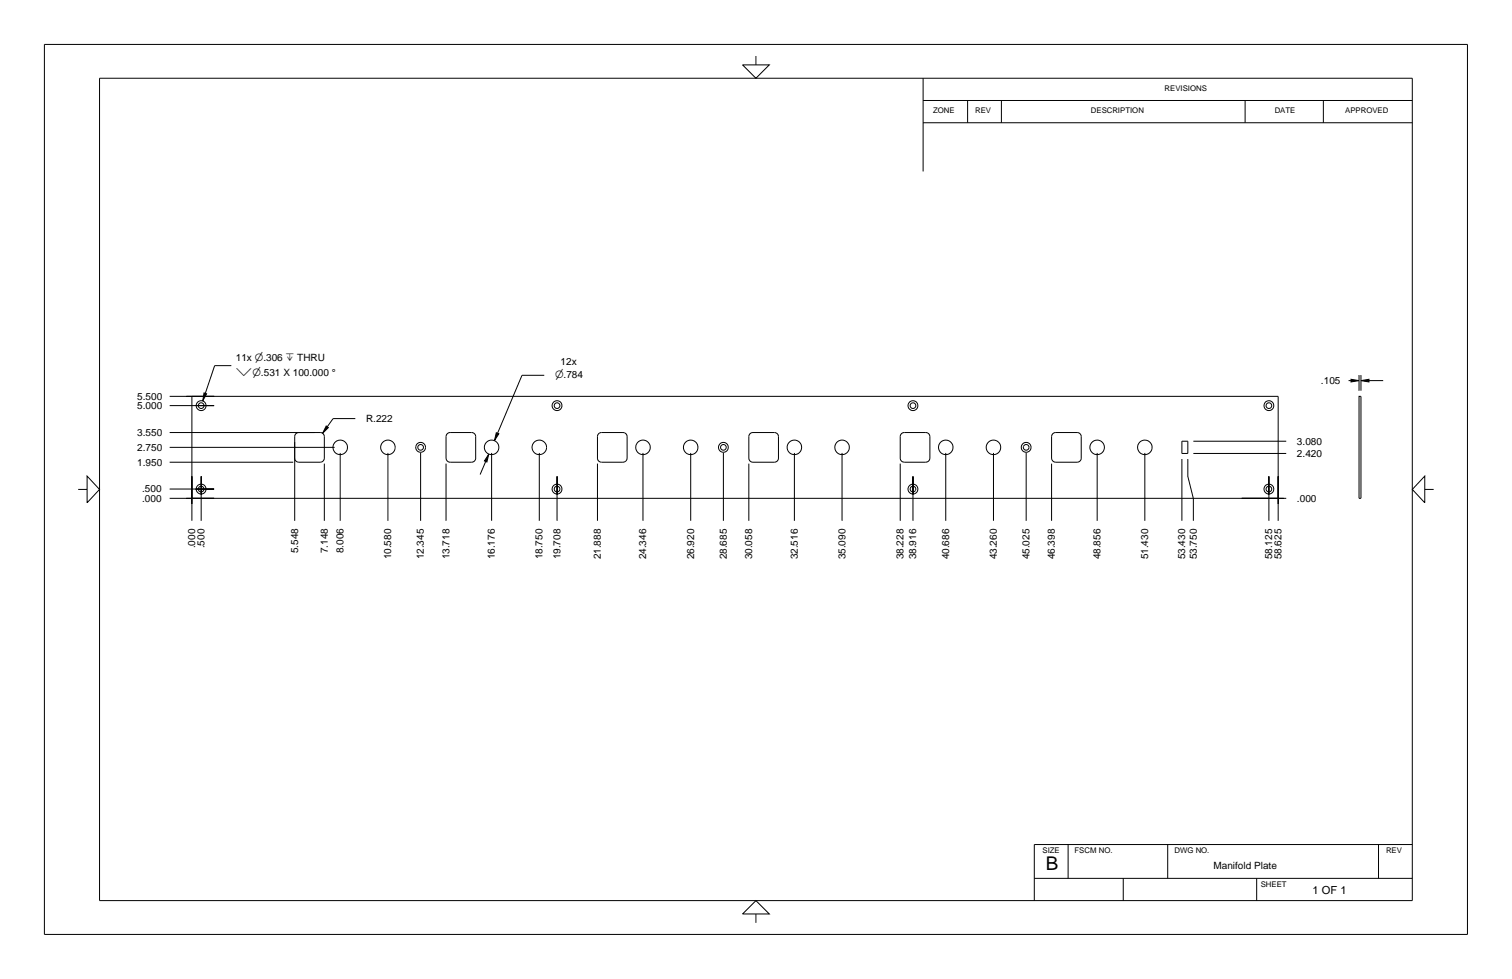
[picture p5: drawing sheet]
<svg xmlns="http://www.w3.org/2000/svg" width="432mm" height="279mm" viewBox="0 0 432 279" stroke-linecap="round" stroke-linejoin="round" font-family="sans-serif">
<g fill="none" stroke="#000" stroke-width=".29">
<path d="M12.7 12.7h406.4v254h-406.4zM212.1 18.5h7.6l-3.8 3.8zM215.9 16v2.5M28.4 22.3h374.9v234.7h-374.9zM263.6 28.7h139.7M263.6 35h139.7M263.6 22.3v26.6M276.3 28.7v6.3M286 28.7v6.3M355.6 28.7v6.3M377.9 28.7v6.3M48.5 113.1h12.7h-8"/>
<path d="M48.5 115.8h12.7h-5.3M54.8 113.1h310.2v29.1h-310.2zM58.3 112.1l.7 .3-1.1 2zM66.1 104.4h-4.8l-2.7 7.9M101.5 119.5h-6.4l-1.6 2.3M155.4 107.1h-6.3l-7 16.6M385.1 108.6h.7M385.8 108.2l2.3 .4-2.3 .4zM388.1 107v4.5M388.1 113.1h.6v29.1h-.6zM388.7 108.6l2.2-.4v.8zM388.7 107v4.5"/>
<path d="M390.9 108.6h4.1M22.3 139.7h2.6M24.9 135.9l3.5 3.8-3.5 3.8zM48.5 123.4h41.4M48.5 139.6h12.7h-5.3M48.5 127.7h47.1M48.5 131.9h35.2M84.2 126.2v22.4M84.5 123.7l.8-.3h6.3l.6 .3 .4 .8v6.3l-.4 .8-.7 .3h-6.3l-.7-.4-.3-.6v-6.4zM92.6 132.3v16.3M93.2 121.6l.6 .4-1.7 1.7zM97.2 129.3v19.3"/>
<path d="M110.8 129.3v19.3M120.1 129.3v19.3M127.4 132.3v16.3M127.7 123.8l.7-.4h6.4l.6 .3 .4 .8v6.4l-.2 .6-.8 .4h-6.3l-.8-.3-.3-.8v-6.2zM138.7 131.7l-1.6 3.7M139.6 129.6l-.6 2.2-.7-.2zM140.4 129.3v19.3M141.7 123.5l.8 .3-1.3 2zM154 129.3v19.3M170.6 132.3v16.3M170.9 123.8l.7-.4h6.5l.6 .3 .4 .8v6.3l-.3 .7-.8 .4h-6.3l-.7-.3-.4-.7v-6.4zM183.6 129.3v19.3"/>
<path d="M197.3 129.3v19.3M206.6 129.3v19.3M213.8 132.3v16.3M214.2 123.8l.7-.4h6.4l.6 .3 .4 .8v6.4l-.3 .6-.7 .4h-6.4l-.7-.3-.4-.8v-6.3zM226.9 129.3v19.3M240.5 129.3v19.3M257.1 132.3v16.3M257.5 123.7l.6-.3h6.3l.8 .3 .4 .8v6.3l-.5 .8-.6 .3h-6.4l-.7-.4-.3-.6v-6.4zM270.1 129.3v19.3M283.7 129.3v19.3M293.1 129.3v19.3M300.3 132.3v16.3"/>
<path d="M300.7 123.8l.6-.4h6.5l.5 .3 .5 .8v6.4l-.3 .6-.8 .4h-6.3l-.7-.3-.4-.9v-6.2zM313.3 129.3v19.3M326.9 129.3v19.3M337.5 131v17.6M337.5 125.9h1.7v3.5h-1.7zM339.2 131v4.9l1.6 6.4v6.3M340.8 129.4h26.5M340.8 125.9h26.5M406.9 135.9v7.6l-3.6-3.8zM406.9 139.7h2.5M48.5 142.2h12.7h-8M54.8 143.8v-7.9v12.7"/>
<path d="M57.4 141.2v-5.3v12.7M159.1 141.2v-5.3v12.7M260.7 141.2v-5.3v12.7M362.4 141.2v-5.3v12.7M365 143.8v-7.9v12.7M366.6 142.2h-12h12.7M215.9 257l3.8 3.8h-7.6zM295.4 250.7h107.9M305 241v9.7M320.8 250.7v6.3M333.5 241v9.7M358.9 250.7v6.3"/>
<path d="M393.7 241v9.7M403.3 241h-107.9v16M215.9 260.8v2.6"/>
<circle cx="57.4" cy="115.8" r="1.4"/>
<circle cx="57.4" cy="115.8" r=".81"/>
<circle cx="159.1" cy="115.8" r="1.4"/>
<circle cx="159.1" cy="115.8" r=".81"/>
<circle cx="260.7" cy="115.8" r="1.4"/>
<circle cx="260.7" cy="115.8" r=".81"/>
<circle cx="362.4" cy="115.8" r="1.4"/>
<circle cx="362.4" cy="115.8" r=".81"/>
<circle cx="57.4" cy="139.6" r="1.4"/>
<circle cx="57.4" cy="139.6" r=".81"/>
<circle cx="97.2" cy="127.7" r="2.08"/>
<circle cx="110.8" cy="127.7" r="2.08"/>
<circle cx="120.1" cy="127.7" r="1.4"/>
<circle cx="120.1" cy="127.7" r=".81"/>
<circle cx="140.4" cy="127.7" r="2.08"/>
<circle cx="154" cy="127.7" r="2.08"/>
<circle cx="159.1" cy="139.6" r="1.4"/>
<circle cx="159.1" cy="139.6" r=".81"/>
<circle cx="183.6" cy="127.7" r="2.08"/>
<circle cx="197.3" cy="127.7" r="2.08"/>
<circle cx="206.6" cy="127.7" r="1.4"/>
<circle cx="206.6" cy="127.7" r=".81"/>
<circle cx="226.9" cy="127.7" r="2.08"/>
<circle cx="240.5" cy="127.7" r="2.08"/>
<circle cx="260.7" cy="139.6" r="1.4"/>
<circle cx="260.7" cy="139.6" r=".81"/>
<circle cx="270.1" cy="127.7" r="2.08"/>
<circle cx="283.7" cy="127.7" r="2.08"/>
<circle cx="293" cy="127.7" r="1.4"/>
<circle cx="293.1" cy="127.7" r=".81"/>
<circle cx="313.3" cy="127.7" r="2.08"/>
<circle cx="326.9" cy="127.7" r="2.08"/>
<circle cx="362.4" cy="139.6" r="1.4"/>
<circle cx="362.4" cy="139.6" r=".81"/>
</g>
<g fill="#000">
<path d="M385.8 108.3l2.3 .3-2.3 .4zM388.7 108.6l2.2-.3v.7z"/>
<path d="M58.3 112.2l.7 .2-1.1 2z" fill-rule="evenodd"/>
<path d="M93.2 121.6l-1 2 1.6-1.6z" fill-rule="evenodd"/>
<path d="M139.6 129.6l-.5 2.2-.8-.2z" fill-rule="evenodd"/>
<path d="M141.7 123.5l.8 .3-1.3 2z" fill-rule="evenodd"/>
</g>
<text font-size="5.4" x="298.7" y="248.4">B</text>
<text font-size="3.2" x="374.8" y="255.1">1 OF 1</text>
<g font-size="2.9">
<text x="67.4" y="103.1">11x n.306 x THRU</text>
<text x="67.4" y="107.4">wn.531 X 100.000 °</text>
<text x="158.5" y="108">n.784</text>
<text x="160.1" y="104.3">12x</text>
<text x="377.3" y="109.6">.105</text>
<text x="39.2" y="116.7">5.000</text>
<text x="39.2" y="114.1">5.500</text>
<text x="39.2" y="124.4">3.550</text>
<text x="104.5" y="120.4">R.222</text>
<text x="39.2" y="128.6">2.750</text>
<text x="370.4" y="130.4">2.420</text>
<text x="370.4" y="126.9">3.080</text>
<text x="39.2" y="132.9">1.950</text>
<text x="40.6" y="143.2">.000</text>
<text x="40.6" y="140.5">.500</text>
<text x="370.4" y="143.2">.000</text>
<text x="55.8" y="156.5" transform="rotate(-90 55.8 156.5)">.000</text>
<text x="58.4" y="156.5" transform="rotate(-90 58.4 156.5)">.500</text>
<text x="85.1" y="157.9" transform="rotate(-90 85.1 157.9)">5.548</text>
<text x="93.6" y="157.9" transform="rotate(-90 93.6 157.9)">7.148</text>
<text x="98.1" y="157.9" transform="rotate(-90 98.1 157.9)">8.006</text>
<text x="111.7" y="159.7" transform="rotate(-90 111.7 159.7)">10.580</text>
<text x="121.1" y="159.7" transform="rotate(-90 121.1 159.7)">12.345</text>
<text x="128.3" y="159.7" transform="rotate(-90 128.3 159.7)">13.718</text>
<text x="141.4" y="159.7" transform="rotate(-90 141.4 159.7)">16.176</text>
<text x="155" y="159.7" transform="rotate(-90 155 159.7)">18.750</text>
<text x="160" y="159.7" transform="rotate(-90 160 159.7)">19.708</text>
<text x="171.6" y="159.7" transform="rotate(-90 171.6 159.7)">21.888</text>
<text x="184.6" y="159.7" transform="rotate(-90 184.6 159.7)">24.346</text>
<text x="198.2" y="159.7" transform="rotate(-90 198.2 159.7)">26.920</text>
<text x="207.5" y="159.7" transform="rotate(-90 207.5 159.7)">28.685</text>
<text x="214.8" y="159.7" transform="rotate(-90 214.8 159.7)">30.058</text>
<text x="227.8" y="159.7" transform="rotate(-90 227.8 159.7)">32.516</text>
<text x="241.4" y="159.7" transform="rotate(-90 241.4 159.7)">35.090</text>
<text x="258" y="159.7" transform="rotate(-90 258 159.7)">38.228</text>
<text x="261.7" y="159.7" transform="rotate(-90 261.7 159.7)">38.916</text>
<text x="271" y="159.7" transform="rotate(-90 271 159.7)">40.686</text>
<text x="284.7" y="159.7" transform="rotate(-90 284.7 159.7)">43.260</text>
<text x="294" y="159.7" transform="rotate(-90 294 159.7)">45.025</text>
<text x="301.3" y="159.7" transform="rotate(-90 301.3 159.7)">46.398</text>
<text x="314.3" y="159.7" transform="rotate(-90 314.3 159.7)">48.856</text>
<text x="327.9" y="159.7" transform="rotate(-90 327.9 159.7)">51.430</text>
<text x="338.5" y="159.7" transform="rotate(-90 338.5 159.7)">53.430</text>
<text x="341.8" y="159.7" transform="rotate(-90 341.8 159.7)">53.750</text>
<text x="363.3" y="159.7" transform="rotate(-90 363.3 159.7)">58.125</text>
<text x="366" y="159.7" transform="rotate(-90 366 159.7)">58.625</text>
</g>
<text font-size="2.8" x="346.6" y="248.1">Manifold Plate</text>
<g font-size="2.2">
<text x="332.6" y="26">REVISIONS</text>
<text x="266.5" y="32.2">ZONE</text>
<text x="278.5" y="32.2">REV</text>
<text x="311.6" y="32.2">DESCRIPTION</text>
<text x="364" y="32.2">DATE</text>
<text x="384.2" y="32.2">APPROVED</text>
<text x="297.7" y="243.4">SIZE</text>
<text x="306.9" y="243.4">FSCM NO.</text>
<text x="335.4" y="243.4">DWG NO.</text>
<text x="395.8" y="243.4">REV</text>
<text x="360" y="253.2">SHEET</text>
</g>
</svg>
